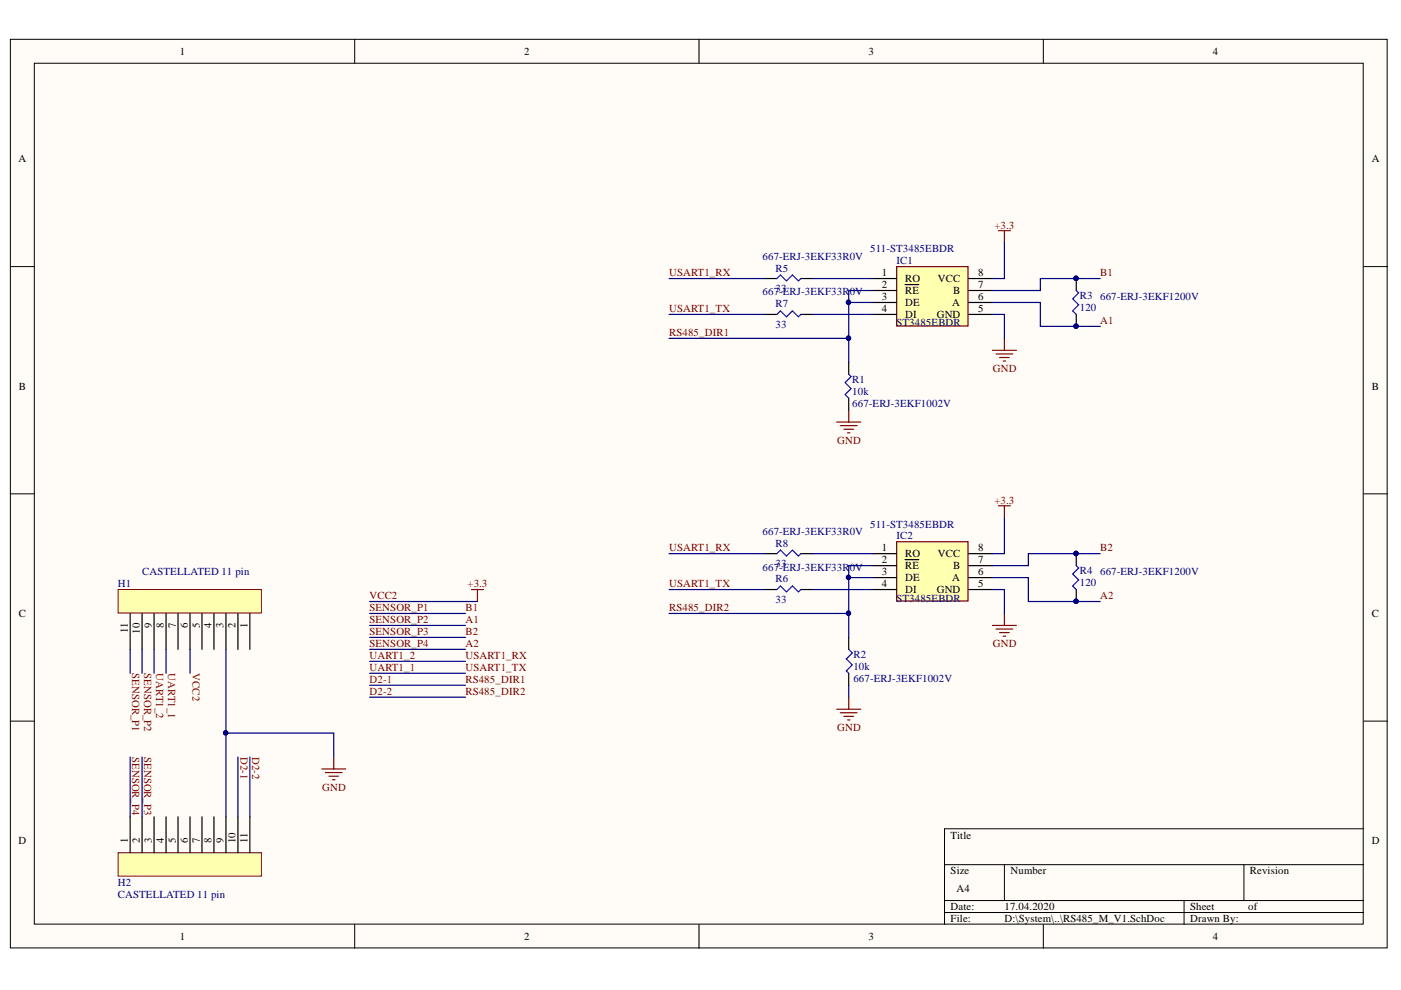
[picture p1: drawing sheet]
# Altium project RS485_M_V1.PrjPcb
1 sheet, 12 parts. Net scope: global (net labels, ports and power ports of the same name join across sheets).
Board file: RS485_M_V1.PcbDoc

## Sheet RS485_M_V1.SchDoc
size A4

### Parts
H1  CASTELLATED 11 pin  [CASTELLATED 11 pin]
H2  CASTELLATED 11 pin  [CASTELLATED 11 pin]
IC1  ST3485EBDR  Supplier Part Number 1: 511-ST3485EBDR  [SOIC127P600X175-8N]
IC2  ST3485EBDR  Supplier Part Number 1: 511-ST3485EBDR  [SOIC127P600X175-8N]
R1  10k  Supplier Part Number 1: 667-ERJ-3EKF1002V  [SMD-0603-RES]
R2  10k  Supplier Part Number 1: 667-ERJ-3EKF1002V  [SMD-0603-RES]
R3  120  Supplier Part Number 1: 667-ERJ-3EKF1200V  [SMD-0603-RES]
R4  120  Supplier Part Number 1: 667-ERJ-3EKF1200V  [SMD-0603-RES]
R5  33  Supplier Part Number 1: 667-ERJ-3EKF33R0V  [SMD-0603-RES]
R6  33  Supplier Part Number 1: 667-ERJ-3EKF33R0V  [SMD-0603-RES]
R7  33  Supplier Part Number 1: 667-ERJ-3EKF33R0V  [SMD-0603-RES]
R8  33  Supplier Part Number 1: 667-ERJ-3EKF33R0V  [SMD-0603-RES]

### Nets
GND: H1.3 H2.9 IC1.5(GND) IC2.5(GND) R1.1 R2.2
VCC2: H1.6 IC1.8(VCC) IC2.8(VCC)  [also labelled +3.3]
A1: H1.10 IC1.6(A) R3.1  [also labelled SENSOR_P2]
A2: H2.1 IC2.6(A) R4.1  [also labelled SENSOR_P4]
B1: H1.11 IC1.7(B) R3.2  [also labelled SENSOR_P1]
B2: H2.2 IC2.7(B) R4.2  [also labelled SENSOR_P3]
D2-1: H2.10 IC1.2(~{RE}) IC1.3(DE) R1.2  [also labelled RS485_DIR1]
D2-2: H2.11 IC2.2(~{RE}) IC2.3(DE) R2.1  [also labelled RS485_DIR2]
UART1_1: H1.8 R6.1 R7.1  [also labelled USART1_TX]
UART1_2: H1.9 R5.1 R8.1  [also labelled USART1_RX]
NetIC1_1: IC1.1(RO) R5.2
NetIC1_4: IC1.4(DI) R7.2
NetIC2_1: IC2.1(RO) R8.2
NetIC2_4: IC2.4(DI) R6.2

Not connected (* = marked no-connect by the designer): H1 1 2 4 5 7; H2 3 4 5 6 7 8
